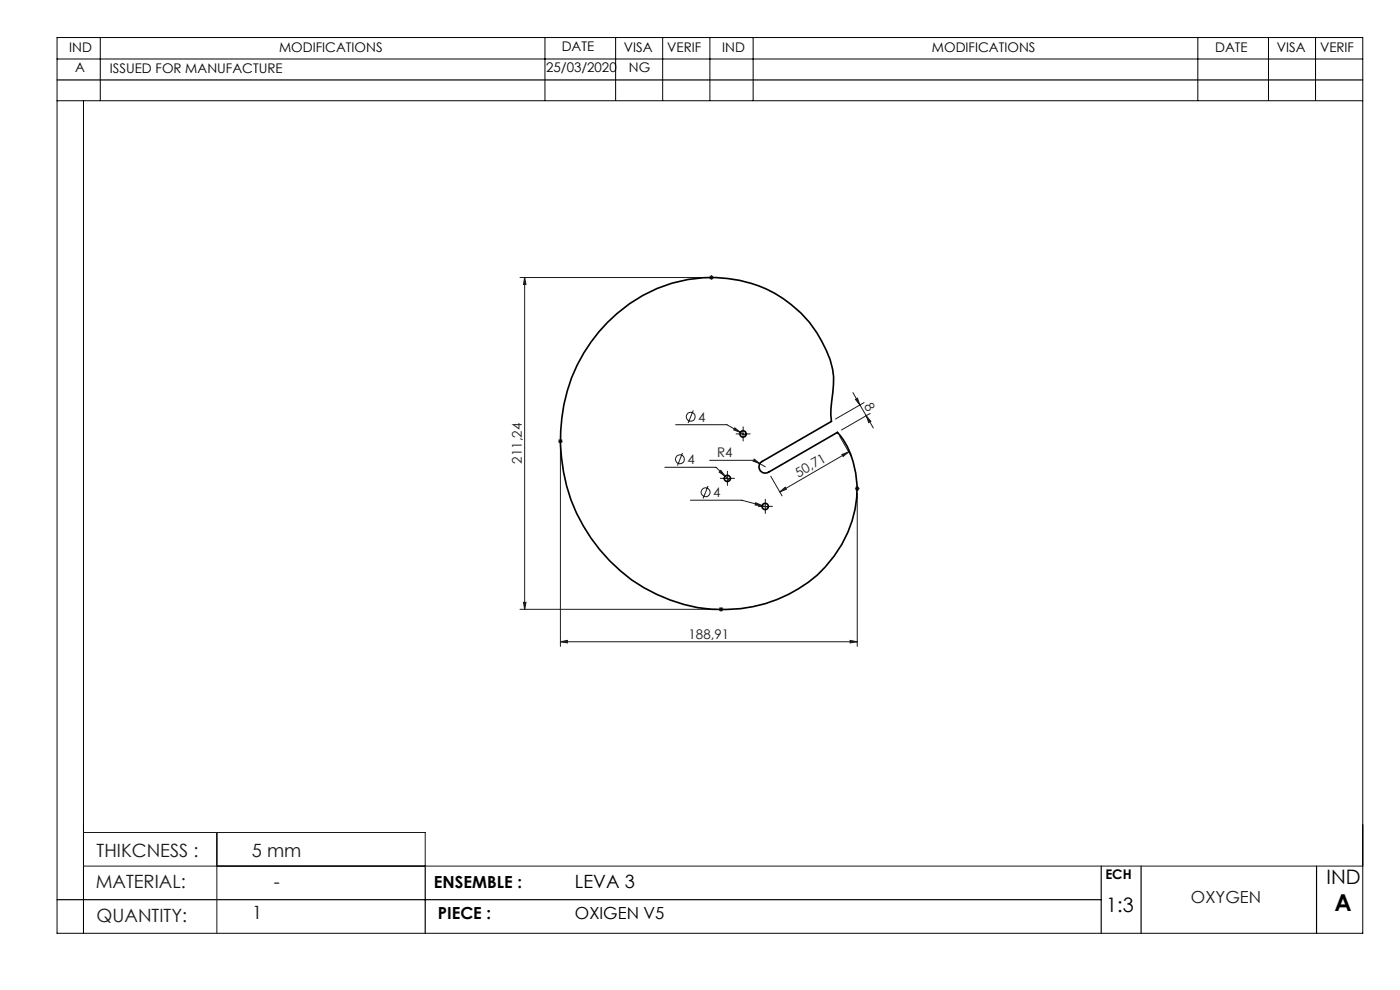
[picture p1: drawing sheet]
<svg xmlns="http://www.w3.org/2000/svg" width="297mm" height="210mm" viewBox="0 0 297 210" stroke-linecap="round" stroke-linejoin="round" font-family="sans-serif">
<g fill="none" stroke="#191924" stroke-width=".21">
<path d="M110.3 58.9h39.6M111.3 58.9l.3 1.5h-.5zM111.3 58.9v70.3M150.4 58.9h1M150.6 58.5l.7 .7M150.9 58.3v1.1M151.3 58.5l-.7 .7M118.4 93.6h1M118.5 93.2l.7 .7M118.9 93.1v1M118.9 94.6v42.5M119.2 93.2l-.7 .7"/>
<path d="M141 99.1h10.9l1.9 1.9M143.3 90.1h10.9l2.9 1.6M144.8 96.1l-1.1 2.7M147.1 87.1l-1.1 2.6M150.5 97.6h9.4l1.3 .7M155.9 90.8l1.2 .9-1.5-.5zM156.8 92.1h1.7M157.1 91.7l1.1 .7M157.6 91.2v1.7M160 97.4l1.2 .9-1.4-.5zM161.2 98.3l1.1 .7M178.2 92.6l2.4 4.1"/>
<path d="M178.6 96.4l1.4-.5-1.1 .9zM180 95.9l-14.6 8.4M180.9 83.3l1.5 2.6M181.5 84.7l.4-.3 .5 1.5zM182.4 85.9l1.4 2.3M183.3 85.4l-6.1 3.5M183.8 88.2l.9 1.2-.4 .2zM183.8 88.2l1.5 2.6M184.6 87.7l-6.1 3.5M146.5 106.1h10.9l4.3 1.2M150.2 103.1l-1 2.7M152.6 100.1l.3-.3 .9 1.2z"/>
<path d="M153.5 101.5h1.7M153.8 101l1 .9M154.3 100.6v1.7M160.3 106.6l1.4 .7-1.5-.2zM161.5 107.4h1.7M161.7 107.3l1.3 .3M162.3 106.6v1.7M163.5 101l2.4 4.2M165.4 104.3l1.2-.9 .2 .4zM181.4 103.6h1M181.5 103.3l.7 .7M181.9 103.1v1"/>
<path d="M181.9 104.6v32.5M182.2 103.3l-.7 .7M110.3 129.2h41.7M111.1 127.8h.5l-.3 1.4zM118.9 136.1l1.5-.3v.6zM118.9 136.1h63M152.5 129.2h1M152.6 128.9l.7 .7M153 128.8v1M153.3 128.9l-.7 .7M180.3 135.8l1.6 .3-1.6 .3zM17.7 176.6h72.5v7.1"/>
<path d="M46 176.6v21.4M17.7 183.7h271.4"/>
<circle cx="144.2" cy="97.4" r=".94"/>
<circle cx="146.5" cy="88.4" r=".94"/>
<circle cx="149.7" cy="104.4" r=".95"/>
</g>
<path d="M156.8 92h-.6M157.7 91.2v-.7M157.7 92.9v.6M158.5 92h.7M153.5 101.5h-.7M154.3 100.6v-.6M154.3 102.3v.7M155.2 101.5h.6M161.5 107.4h-.6M162.4 106.6v-.7M162.4 108.2v.7M163.2 107.4h.7" fill="none" stroke="#191924" stroke-width=".21" stroke-dasharray="15.2 1.3 1.3 1.3"/>
<g fill="none" stroke="#000" stroke-width=".21">
<path d="M12.1 12.5h277M12.1 8h277v190h-277zM21.3 8v13.3M115.6 8v13.3M130.6 8v13.3M140.6 8v13.3M150.6 8v13.3M159.8 8v13.3M254.1 8v13.3M269.1 8v13.3M279.1 8v13.3M12.1 21.4h277"/>
<path d="M17.7 21.4v176.6"/>
</g>
<path d="M12.1 17h277M12.1 190.8h221.5M90.2 183.7v14.3M233.6 183.7v14.3M242.1 183.7v14.3M279.3 183.7v14.3" fill="none" stroke="#000" stroke-width=".25"/>
<g fill="#191924">
<path d="M118.9 136.1l1.5-.3v.6zM180.3 135.8l1.6 .3-1.6 .3z"/>
<path d="M111.3 58.9l.3 1.5h-.5zM111.1 127.8h.5l-.3 1.4z"/>
<path d="M155.9 90.8l-.3 .4 1.5 .5zM152.9 99.8l-.3 .3 1.2 .9zM160.3 106.6l-.1 .5 1.5 .2zM160 97.4l-.2 .4 1.4 .5z"/>
<path d="M178.6 96.4l1.4-.5-1.1 .9zM165.4 104.3l1.2-.9 .2 .4z"/>
<path d="M181.5 84.7l.4-.3 .5 1.5zM183.8 88.2l.9 1.2-.4 .2z"/>
</g>
<g fill="none" stroke="#000" stroke-width=".35">
<path d="M128.9 68.4a30 30 0 0 1 33.6-7.1 25.2 25.2 0 0 1 14.1 17 20.8 20.8 0 0 1-.1 6.6l-.3 3.1 .2 1.4-14.7 8.5a1.33 1.33 0 0 0-.5 1.8 1.33 1.33 0 0 0 1.8 .5l14.7-8.5a18.3 18.3 0 0 1 4.1 13.8 26.5 26.5 0 0 1-19.5 22.5 33.3 33.3 0 0 1-35.1-11.4 36.5 36.5 0 0 1-1.8-44l1.6-2.2z"/>
<circle cx="157.6" cy="92.1" r=".67"/>
<circle cx="154.3" cy="101.5" r=".66"/>
<circle cx="162.3" cy="107.4" r=".67"/>
</g>
<text font-size="4.9" x="283.1" y="193.3">A</text>
<g font-size="4.2">
<text x="281.4" y="187.6">IND</text>
<text x="234.7" y="193.4">1:3</text>
</g>
<g font-size="3.9" fill="#191924">
<text x="20.5" y="181.8">THIKCNESS :</text>
<text x="53.5" y="181.8">5 mm</text>
<text x="20.3" y="188.3">MATERIAL:</text>
<text x="58.1" y="188.4">-</text>
<text x="20.5" y="195.5">QUANTITY:</text>
<text x="53.5" y="195">1</text>
</g>
<text font-size="3.9" x="122" y="188.4">LEVA 3</text>
<g font-size="3.5">
<text x="92.1" y="188.4">ENSEMBLE :</text>
<text x="92.9" y="195">PIECE :</text>
<text x="122" y="195">OXIGEN V5</text>
</g>
<text font-size="3.5" fill="#191924" x="252.7" y="191.5">OXYGEN</text>
<g font-size="2.8">
<text x="14.7" y="11">IND</text>
<text x="59.2" y="11">MODIFICATIONS</text>
<text x="119.2" y="10.9">DATE</text>
<text x="132.4" y="11">VISA</text>
<text x="141.5" y="11">VERIF</text>
<text x="153.2" y="11">IND</text>
<text x="197.7" y="11">MODIFICATIONS</text>
<text x="257.8" y="11">DATE</text>
<text x="270.8" y="11">VISA</text>
<text x="280" y="11.1">VERIF</text>
<text x="16" y="15.3">A</text>
<text x="23.3" y="15.5">ISSUED FOR MANUFACTURE</text>
<text x="115.9" y="15.3">25/03/2020</text>
<text x="133.4" y="15.3">NG</text>
<text x="234.5" y="186.5">ECH</text>
</g>
<g font-size="2.8" fill="#191924">
<text x="148.1" y="89.5">4</text>
<text x="183.3" y="86" transform="rotate(60 183.3 86)">8</text>
<text x="110.7" y="98.3" transform="rotate(-90 110.7 98.3)">211,24</text>
<text x="145.8" y="98.5">4</text>
<text x="152.1" y="97">R4</text>
<text x="169.4" y="101.3" transform="rotate(-30 169.4 101.3)">50,71</text>
<text x="151.3" y="105.5">4</text>
<text x="146.1" y="135.5">188,91</text>
</g>
</svg>
